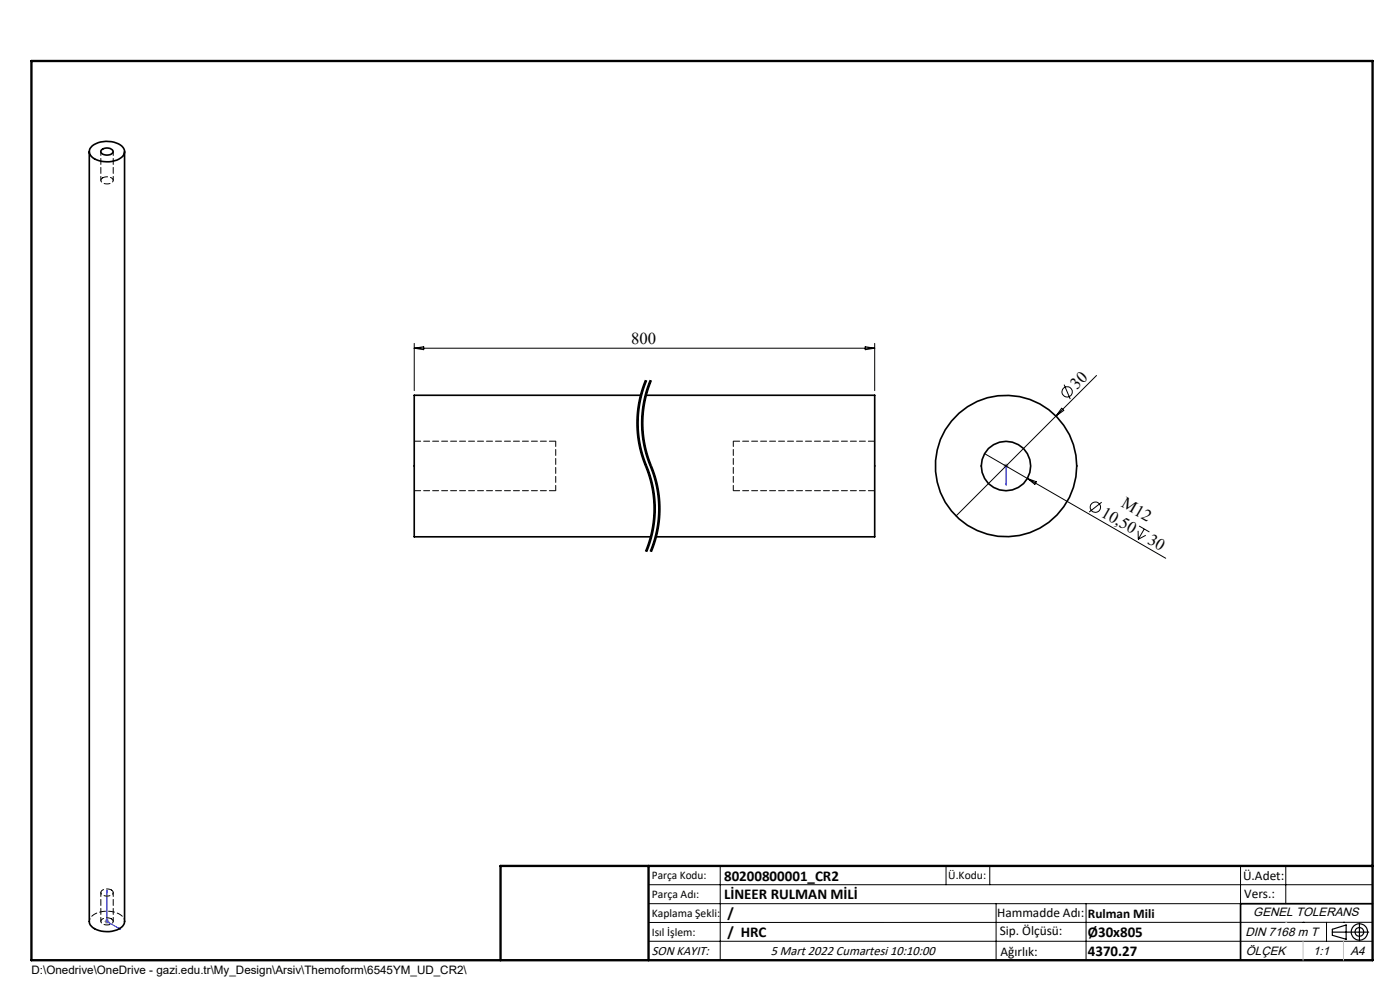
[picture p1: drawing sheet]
<svg xmlns="http://www.w3.org/2000/svg" width="297mm" height="210mm" viewBox="0 0 297 210" stroke-linecap="round" stroke-linejoin="round" font-family="sans-serif">
<g fill="none" stroke="#000" stroke-width=".21">
<path d="M87.9 72.8v10.1M87.9 73.9h97.7M87.9 73.9l2-.4v.7zM183.6 73.5l2 .4-2 .3zM185.6 72.8v10.1M232.6 79.6l-29.8 29.9M135.1 88a24.8 24.8 0 0 0 2.3 12.2l.2 .6M135.5 91.5l.2 2 .6 2.7M136.1 88v2.8a23.8 23.8 0 0 0 1.1 6.1M136.1 84a23.4 23.4 0 0 0-.6 7.5M136.3 96.2l.8 2.2M136.5 91.5l.2 2 .6 2.7"/>
<path d="M136.9 80.6l-1.3 4-.5 3.4M137.1 80.7a24.1 24.1 0 0 0 .5 19.4 23.6 23.6 0 0 1-.5 16.9M137.1 98.4l.1 .4zM137.1 84a23.4 23.4 0 0 0-.6 7.5M137.2 82.6l-.7 2.6-.4 2.8M137.2 96.9a26.9 26.9 0 0 1 2.5 10.7M137.2 80.7l-1.1 3.3M137.2 98.8l.3 .6M137.3 96.2l.7 1.9M137.5 99.4l.8 2.7M137.9 80.6l-.7 2M138 98.1l.5 1.3"/>
<path d="M138 81.4l-.9 2.6M138.1 80.7a24.1 24.1 0 0 0 .5 19.4 23.6 23.6 0 0 1-.5 16.9M138.2 80.7l-.2 .7M138.5 99.4l.8 2.7M208.9 96.2l9 5.3M225.2 86.6l.5 .5-1.7 1.2zM225.7 81.6l1.3 3.1M137.6 100.8l.8 3.4 .3 3.4M137.6 115l-.7 1.9M138.3 112.4l-.7 2.6M138.3 102.1l.6 2.7 .2 3.5M138.7 107.6l-.1 2-.3 2.8"/>
<path d="M139.1 108.3a23.8 23.8 0 0 1-1.9 8.8M139.3 112.4l-.7 2.6-.7 1.9M139.3 102.1l.6 2.7 .2 3.5M139.7 107.6l-.1 2-.3 2.8M140.1 108.3a23.8 23.8 0 0 1-1.9 8.8M217.9 101.5l29.4 16.9M217.9 101.5l2 .7-.4 .6zM233.7 106.5l-2.6 2.1M241.4 112.6l.1 1.8M241.7 111.6l2.1 1.2M242.7 112.2l-1.2 2.2M243.1 113.6l-1.6 .8"/>
<path d="M137.6 187.7h153.6M137.6 191.7h153.6M137.6 199.7h153.6M152.8 183.7v20M200.7 183.7v4M210 183.7v4M211.3 191.7v12M230.4 191.7v12M263.2 183.7v20M272.8 183.7v8M276.4 195.6h.1M281.4 195.6v4.1"/>
<path d="M285 195.6h.1M291.2 195.6l-153.6 .1"/>
<circle cx="226.4" cy="83.1" r="1.09"/>
<circle cx="232.4" cy="107.6" r="1.09"/>
</g>
<path d="M137.1 80.7a23.6 23.6 0 0 0 0 18.1M137.1 98.8a23.6 23.6 0 0 1 0 18.2M138.1 80.7a23.6 23.6 0 0 0 0 18.1M138.1 98.8a23.6 23.6 0 0 1 0 18.2" fill="none" stroke="#000" stroke-width=".21" stroke-dasharray="6.3 1.3 1.3 1.3" stroke-dashoffset="4" stroke-linecap="butt"/>
<g fill="none" stroke="#000" stroke-width=".25">
<path d="M282.6 197.7h7.8M282.6 197.1l3-.9v3l-3-.8zM288.4 195.8v3.8M106.2 203.7h185"/>
<circle cx="288.4" cy="197.7" r="1.74"/>
<circle cx="288.4" cy="197.7" r=".93"/>
</g>
<path d="M213.4 98.8v.1zM213.4 98.8h.1M213.4 98.8v4.1M213.4 102.9v-.4v.4M22.7 188.8l.1 .4-.2-.1zM22.7 188.8v6.7l2.8 1.6M25.3 196.9l.2 .2-.2-.1z" fill="none" stroke="#00f" stroke-width=".21"/>
<path d="M212.9 98.8h1M213.1 98.5l.7 .7M213.4 98.3v1.1M213.8 98.5l-.7 .7M22.2 195.5h1M22.3 195.1l.7 .7M22.7 195v1M23 195.1l-.7 .7" fill="none" stroke="#808080" stroke-width=".21"/>
<path d="M291.2 191.7h-28v12" fill="none" stroke="#000" stroke-width=".35"/>
<path d="M6.7 12.9h284.5v190.8h-284.5zM137.6 183.7v20M291.2 183.7h-185v20" fill="none" stroke="#000" stroke-width=".5"/>
<path d="M276.4 199.7v4M285 199.7v4" fill="none" stroke="#c0c0c0" stroke-width=".21"/>
<path d="M272.8 195.6h.1" fill="none" stroke="#c0c0c0" stroke-width=".25"/>
<g fill="#00f">
<path d="M213.4 102.5v.4zM213.4 98.8v.1z"/>
<path d="M25.3 196.9l.2 .2-.2-.1zM22.7 188.8l.1 .4-.2-.1z"/>
</g>
<g fill="none" stroke="#000" stroke-width=".35">
<path d="M18.9 32.2v163.3a2.31 2.31 0 0 0 2.1 1.9 5.1 5.1 0 0 0 5.2-1.2l.2-.6v-163.4M19.6 30.9a5.4 5.4 0 0 1 6.5 .4 1.6 1.6 0 0 1-.9 2.5 5.5 5.5 0 0 1-5.8-.6 1.45 1.45 0 0 1 .2-2.3zM21.6 31.8a1.58 1.58 0 0 1 2.4 .4 1.52 1.52 0 0 1-2.6 0zM136 83.8h-48.1v30.1h50.2M137 83.8h48.6v30.1h-46.5"/>
<circle cx="213.4" cy="98.9" r="5.2"/>
<circle cx="213.4" cy="98.8" r="15"/>
</g>
<path d="M155.6 93.6v10.5M117.9 104.1v-10.5" fill="none" stroke="#000" stroke-width=".21" stroke-dasharray="1.3 .6" stroke-dashoffset=".1"/>
<path d="M117.9 93.6h-30M185.6 93.6h-30M87.9 104.1h30M155.6 104.1h30" fill="none" stroke="#000" stroke-width=".21" stroke-dasharray="1.3 .6" stroke-dashoffset="-.1"/>
<path d="M26.5 195.4a2.49 2.49 0 0 0-2.3-1.9 4.9 4.9 0 0 0-5.1 1.3l-.1 .6" fill="none" stroke="#000" stroke-width=".21" stroke-dasharray="1.3 .6" stroke-dashoffset=".7"/>
<path d="M21.8 37.7a.62 .62 0 0 0-.4 .7 .62 .62 0 0 0 .7 .5 1.47 1.47 0 0 0 1.9-.6 1.52 1.52 0 0 0-2.2-.6M23.6 194.9a.62 .62 0 0 1 .4 .7 .62 .62 0 0 1-.6 .5 1.47 1.47 0 0 1-2-.7 1.52 1.52 0 0 1 2.2-.5M23.6 188.8a.62 .62 0 0 1 .4 .7 .62 .62 0 0 1-.6 .5 1.47 1.47 0 0 1-2-.7 1.52 1.52 0 0 1 2.2-.5" fill="none" stroke="#000" stroke-width=".21" stroke-dasharray="1.3 .6" stroke-dashoffset=".2"/>
<path d="M21.4 32.1v6.2M24 38.3v-6.2M21.4 189.3v6.1M24 195.4v-6.1" fill="none" stroke="#000" stroke-width=".21" stroke-dasharray="1.3 .6" stroke-dashoffset=".4"/>
<g font-size="3.5">
<text x="133.9" y="73">800</text>
<text x="228.5" y="82.6" transform="rotate(-45 228.5 82.6)">30</text>
<text x="237.7" y="107.4" transform="rotate(30 237.7 107.4)">M12</text>
<text x="233.4" y="109.4" transform="rotate(30 233.4 109.4)">10,50</text>
<text x="243.3" y="115.1" transform="rotate(30 243.3 115.1)">30</text>
</g>
<g font-size="3.2">
<text x="153.6" y="190.8">LİNEER RULMAN MİLİ</text>
<text x="153.6" y="186.8">80200800001_CR2</text>
<text x="154.3" y="194.8">/</text>
<text x="154.3" y="198.8">/ HRC</text>
<text x="230.8" y="198.7">Ø30x805</text>
<text x="230.8" y="202.8">4370.27</text>
</g>
<g font-size="2.8">
<text x="263.7" y="186.7">Ü.Adet:</text>
<text x="263.9" y="190.5">Vers.:</text>
<text x="211.5" y="194.5">Hammadde Adı:</text>
<text x="230.8" y="194.7">Rulman Mili</text>
<text x="138.3" y="202.6">SON KAYIT:</text>
<text x="163.5" y="202.6">5 Mart 2022 Cumartesi 10:10:00</text>
<text x="212.1" y="198.4">Sip. Ölçüsü:</text>
<text x="212.2" y="202.7">Ağırlık:</text>
</g>
<g font-size="2.6">
<text x="265.9" y="194.4">GENEL TOLERANS</text>
<text x="264.2" y="198.5">DIN 7168 m T</text>
<text x="264.3" y="202.6">ÖLÇEK</text>
<text x="278.5" y="202.6">1:1</text>
<text x="286.5" y="202.6">A4</text>
</g>
<g font-size="2.5">
<text x="138.3" y="186.4">Parça Kodu:</text>
<text x="138.3" y="190.5">Parça Adı:</text>
<text x="201.2" y="186.5">Ü.Kodu:</text>
<text x="138.3" y="194.5">Kaplama Şekli:</text>
<text x="138.3" y="198.6">Isıl İşlem:</text>
<text x="6.7" y="206.7">D:\Onedrive\OneDrive - gazi.edu.tr\My_Design\Arsiv\Themoform\6545YM_UD_CR2\</text>
</g>
</svg>
